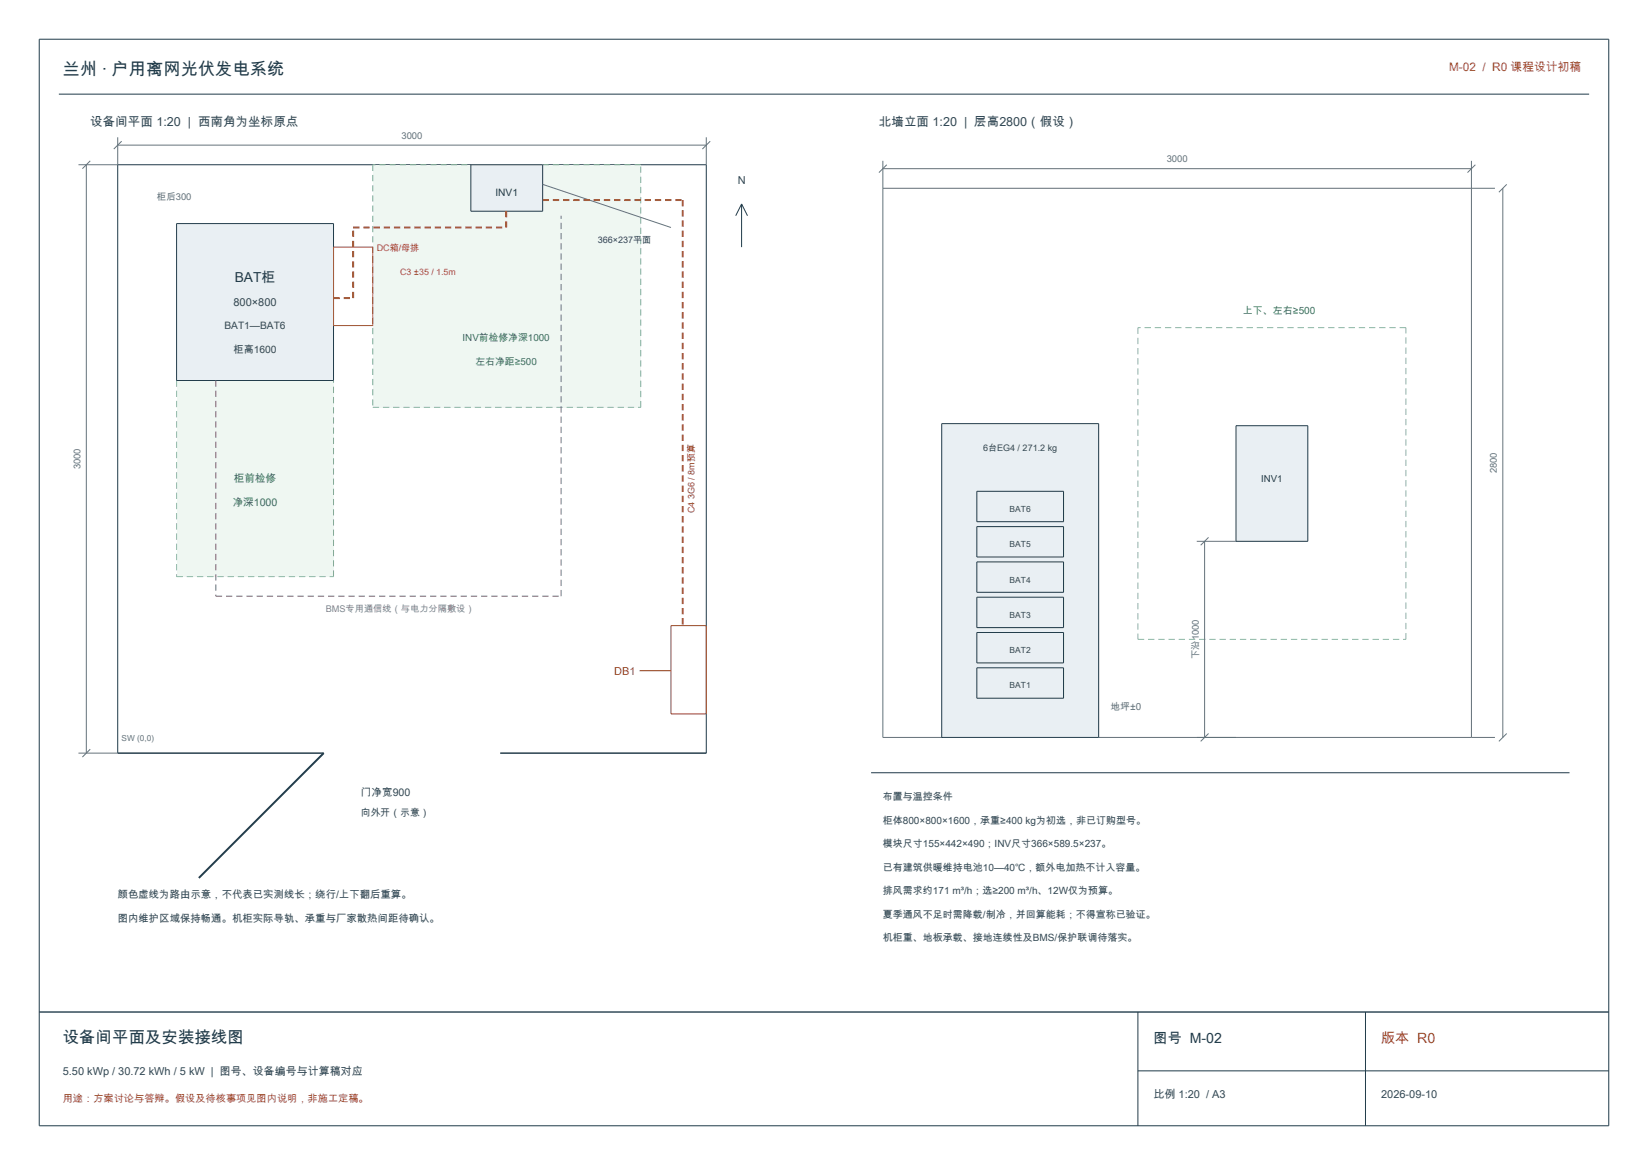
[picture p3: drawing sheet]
<svg xmlns="http://www.w3.org/2000/svg" width="420mm" height="297mm" viewBox="0 0 420 297" stroke-linecap="round" stroke-linejoin="round" font-family="sans-serif">
<path d="M10 10h400v277h-400zM15 24h390M30 42h150v150h-150zM290 258v29M348 258v29M290 273h120" fill="none" stroke="#203b4a" stroke-width=".25"/>
<path d="M10 258h400" fill="none" stroke="#203b4a" stroke-width=".35"/>
<path d="M82.5 192h45" fill="none" stroke="#fff" stroke-width="1.2" stroke-linecap="butt"/>
<path d="M82.5 192l-31.8 31.8" fill="none" stroke="#203b4a" stroke-width=".5"/>
<path d="M30 35v7h-10M30 37h150M31 36l-2 2M180 35v7M181 36l-2 2M22 42v150M23 41l-2 2M20 192h10M23 191l-2 2" fill="none" stroke="#66727a" stroke-width=".25"/>
<path d="M45 97h40v50h-40z" fill-rule="evenodd" fill="#eff7f2"/>
<path d="M45 97v50M85 97h-40M45 147h40M85 147v-50" fill="none" stroke="#82b2a2" stroke-width=".25" stroke-dasharray="1.6 1" stroke-linecap="butt"/>
<path d="M95 42h68.3v61.9h-68.3z" fill-rule="evenodd" fill="#eff7f2"/>
<path d="M95 42v61.9M163.3 42h-68.3M95 103.9h68.3M163.3 103.9v-61.9" fill="none" stroke="#82b2a2" stroke-width=".25" stroke-dasharray="1.6 1" stroke-linecap="butt"/>
<path d="M45 57h40v40h-40z" fill-rule="evenodd" fill="#e9eff3"/>
<path d="M45 57h40v40h-40z" fill="none" stroke="#203b4a" stroke-width=".25"/>
<path d="M120 42h18.3v11.9h-18.3z" fill-rule="evenodd" fill="#e9eff3"/>
<path d="M120 42h18.3v11.9h-18.3zM189 52v11M189 52l-1.5 3M189 52l1.5 3" fill="none" stroke="#203b4a" stroke-width=".25"/>
<path d="M138.3 47l32.7 11" fill="none" stroke="#66727a" stroke-width=".25"/>
<path d="M171 159.5h9v22.5h-9zM163 171h8" fill="none" stroke="#805e23" stroke-width=".25"/>
<path d="M85 63h10v20h-10z" fill="none" stroke="#b84336" stroke-width=".25"/>
<path d="M90 58h39M129 58v-4.1M85 76h5M90 76v-18" fill="none" stroke="#b84336" stroke-width=".5" stroke-dasharray="1.6 1" stroke-linecap="butt"/>
<path d="M138.3 51h35.7M174 51v108.5" fill="none" stroke="#805e23" stroke-width=".5" stroke-dasharray="1.6 1" stroke-linecap="butt"/>
<path d="M55 97v55M55 152h88M143 152v-97" fill="none" stroke="#8863a6" stroke-width=".3" stroke-dasharray="1.6 1" stroke-linecap="butt"/>
<path d="M225 48h150v140h-150z" fill="none" stroke="#656e79" stroke-width=".25"/>
<path d="M240 108h40v80h-40z" fill-rule="evenodd" fill="#e9eff3"/>
<path d="M240 108h40v80h-40zM248.9 125.2h22.1v7.8h-22.1zM248.9 134.2h22.1v7.8h-22.1zM248.9 143.2h22.1v7.8h-22.1zM248.9 152.2h22.1v7.8h-22.1zM248.9 170.3h22.1v7.7h-22.1zM248.9 161.3h22.1v7.7h-22.1z" fill="none" stroke="#203b4a" stroke-width=".25"/>
<path d="M315 108.5h18.3v29.5h-18.3z" fill-rule="evenodd" fill="#e9eff3"/>
<path d="M315 108.5h18.3v29.5h-18.3zM222 197h178" fill="none" stroke="#203b4a" stroke-width=".25"/>
<path d="M290 83.5v79.5M358.3 83.5h-68.3M290 163h68.3M358.3 163v-79.5" fill="none" stroke="#82b2a2" stroke-width=".25" stroke-dasharray="1.6 1" stroke-linecap="butt"/>
<g fill="none" stroke="#66727a" stroke-width=".25">
<path d="M225 41v7M225 43h150M226 42l-2 2M375 41v7h6M376 42l-2 2M383 48v140M384 47l-2 2M305 138h10M307 138v50M308 137l-2 2M305 188h10M308 187l-2 2"/>
<path d="M375 188h6M384 187l-2 2"/>
</g>
<text font-size="4.4" fill="#203b4a" x="16" y="19">兰州 · 户用离网光伏发电系统</text>
<text font-size="4.2" fill="#203b4a" x="16" y="266">设备间平面及安装接线图</text>
<text font-size="3.6" fill="#203b4a" x="294" y="266">图号 M-02</text>
<text font-size="3.6" fill="#b14d31" x="352" y="266">版本 R0</text>
<text font-size="3.5" fill="#203b4a" x="59.8" y="72">BAT柜</text>
<g font-size="3.2" fill="#344852">
<text x="23" y="32">设备间平面 1:20 | 西南角为坐标原点</text>
<text x="224" y="32">北墙立面 1:20 | 层高2800（假设）</text>
</g>
<text font-size="3" fill="#b14d31" x="369.3" y="18">M-02 / R0 课程设计初稿</text>
<g font-size="2.8" fill="#344852">
<text x="188" y="47">N</text>
<text x="59.5" y="78">800×800</text>
<text x="16" y="274">5.50 kWp / 30.72 kWh / 5 kW | 图号、设备编号与计算稿对应</text>
<text x="294" y="280">比例 1:20 / A3</text>
<text x="352" y="280">2026-09-10</text>
</g>
<text font-size="2.8" fill="#805e23" x="156.6" y="172">DB1</text>
<g font-size="2.7" fill="#397b51">
<text x="59.6" y="123">柜前检修</text>
<text x="59.3" y="129">净深1000</text>
</g>
<text font-size="2.7" fill="#344852" x="92" y="203">门净宽900</text>
<text font-size="2.6" fill="#203b4a" x="126.3" y="50">INV1</text>
<g font-size="2.6" fill="#344852">
<text x="57.2" y="84">BAT1—BAT6</text>
<text x="59.5" y="90">柜高1600</text>
<text x="30" y="229">颜色虚线为路由示意，不代表已实测线长；绕行/上下翻后重算。</text>
<text x="30" y="235">图内维护区域保持畅通。机柜实际导轨、承重与厂家散热间距待确认。</text>
</g>
<text font-size="2.6" fill="#b14d31" x="16" y="281">用途：方案讨论与答辩。假设及待核事项见图内说明，非施工定稿。</text>
<g font-size="2.5" fill="#397b51">
<text x="316.8" y="80">上下、左右≥500</text>
<text x="117.9" y="87">INV前检修净深1000</text>
<text x="121.2" y="93">左右净距≥500</text>
</g>
<text font-size="2.5" fill="#203b4a" x="321.4" y="123">INV1</text>
<text font-size="2.5" fill="#66727a" x="283" y="181">地坪±0</text>
<g font-size="2.5" fill="#344852">
<text x="92" y="208">向外开（示意）</text>
<text x="225" y="204">布置与温控条件</text>
<text x="225" y="210">柜体800×800×1600，承重≥400 kg为初选，非已订购型号。</text>
<text x="225" y="216">模块尺寸155×442×490；INV尺寸366×589.5×237。</text>
<text x="225" y="222">已有建筑供暖维持电池10—40℃，额外电加热不计入容量。</text>
<text x="225" y="228">排风需求约171 m³/h；选≥200 m³/h、12W仅为预算。</text>
<text x="225" y="234">夏季通风不足时需降载/制冷，并回算能耗；不得宣称已验证。</text>
<text x="225" y="240">机柜重、地板承载、接地连续性及BMS/保护联调待落实。</text>
</g>
<g font-size="2.4" fill="#66727a">
<text x="102.3" y="35.4">3000</text>
<text x="297.3" y="41.4">3000</text>
<text x="40" y="51">柜后300</text>
<text x="20.5" y="119.7" transform="rotate(-90 20.5 119.7)">3000</text>
<text x="381.5" y="120.7" transform="rotate(-90 381.5 120.7)">2800</text>
<text x="305.5" y="168.1" transform="rotate(-90 305.5 168.1)">下沿1000</text>
</g>
<g font-size="2.3" fill="#b84336">
<text x="96" y="64">DC箱/母排</text>
<text x="102" y="70">C3 ±35 / 1.5m</text>
</g>
<g font-size="2.3" fill="#344852">
<text x="152.4" y="62">366×237平面</text>
<text x="250.5" y="115">6台EG4 / 271.2 kg</text>
</g>
<text font-size="2.3" fill="#805e23" x="177" y="130.8" transform="rotate(-90 177 130.8)">C4 3G6 / 8m预算</text>
<text font-size="2.3" fill="#8863a6" x="83" y="156">BMS专用通信线（与电力分隔敷设）</text>
<g font-size="2.1" fill="#344852">
<text x="257.3" y="130.5">BAT6</text>
<text x="257.3" y="139.5">BAT5</text>
<text x="257.3" y="148.5">BAT4</text>
<text x="257.3" y="157.5">BAT3</text>
<text x="257.3" y="166.5">BAT2</text>
<text x="257.3" y="175.5">BAT1</text>
</g>
<text font-size="2.1" fill="#66727a" x="31" y="189">SW (0,0)</text>
</svg>
